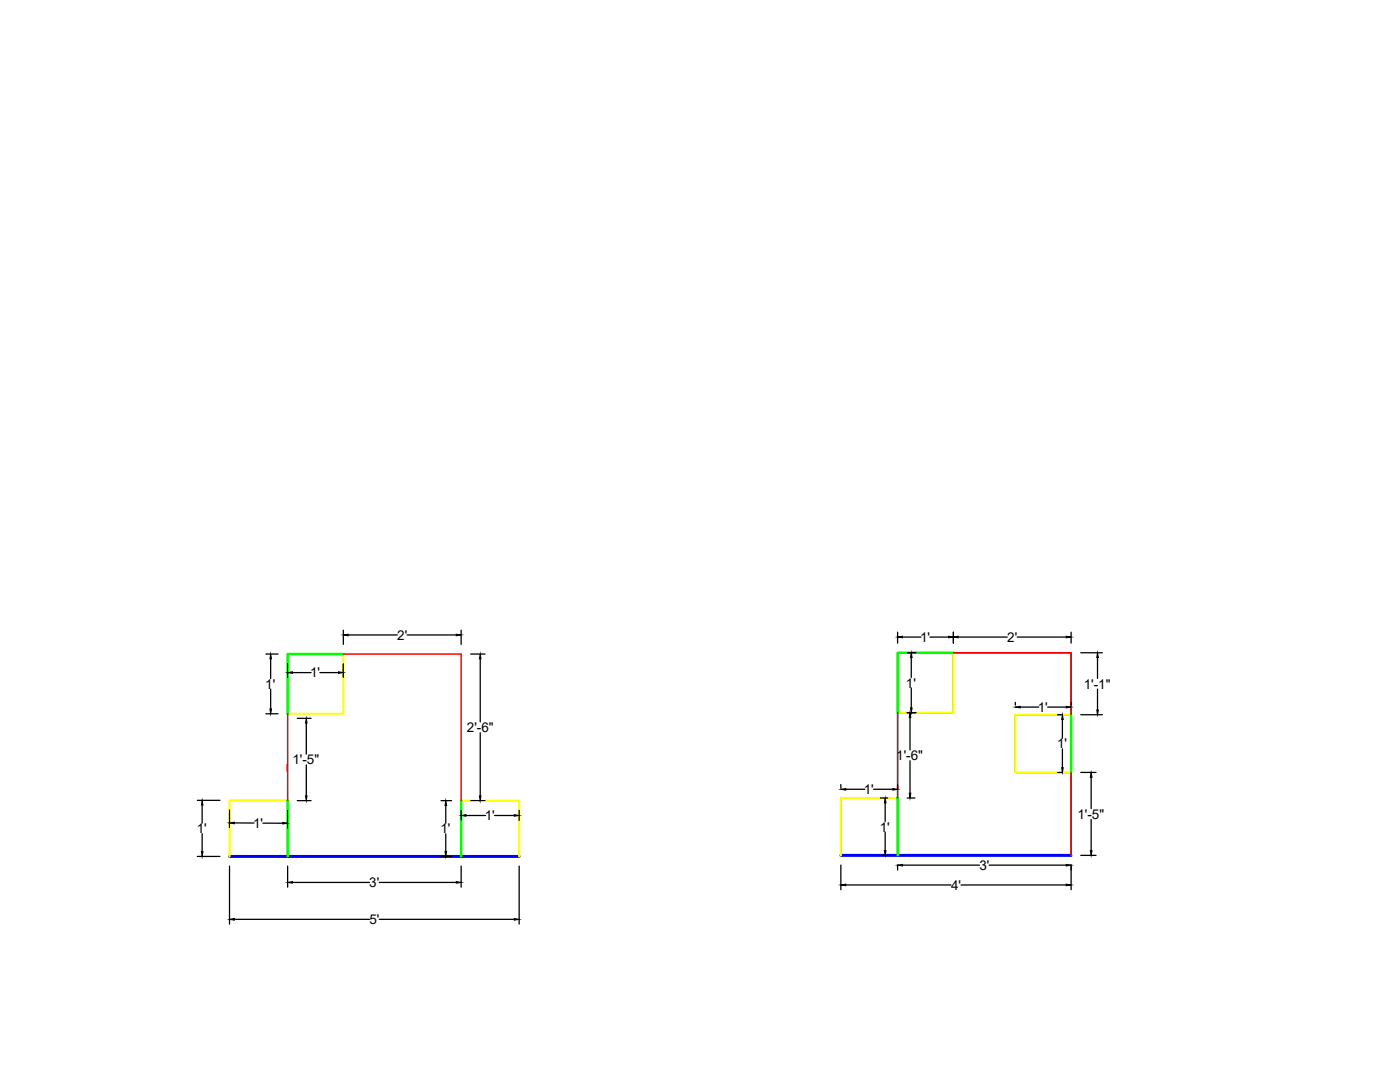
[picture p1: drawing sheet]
<svg xmlns="http://www.w3.org/2000/svg" width="279mm" height="216mm" viewBox="0 0 279 216" stroke-linecap="round" stroke-linejoin="round" font-family="sans-serif">
<!-- layer: PDF_0 -->
<path d="M190.3 130.3h-11.2h34.7v40.4h-34.7v-40.4h11.2v11.9h-11.2M179.1 159.2h-11.3v11.5h11.3M213.8 142.6h-11.2v11.5h11.2" fill="none" stroke="#000" stroke-width=".25"/>
<!-- layer: PDF_Layer4 -->
<path d="M45.8 170.9h57.8M167.8 170.7h46" fill="none" stroke="#00f" stroke-width=".59"/>
<!-- layer: PDF_Layer2 -->
<path d="M68.5 130.5v11.9h-11.1M190.3 130.3v11.9h-11.2M57.4 159.7h-11.6v11.2M92 159.8h11.6v11.1M179.1 159.2h-11.3v11.5M213.8 142.6h-11.2v11.5h11.2" fill="none" stroke="#ff0" stroke-width=".4"/>
<!-- layer: PDF_Layer3 -->
<path d="M68.5 130.5h-11.1v11.9M190.3 130.3h-11.2v11.9M57.4 159.7v11.2M92 159.8v11.1M179.1 159.2v11.5M213.8 142.6v11.5" fill="none" stroke="#0f0" stroke-width=".51"/>
<!-- layer: PDF_Layer1 -->
<path d="M68.5 130.5h23.5v29.3M190.3 130.3h23.5v12.3M57.3 152.5v1.4M57.4 142.4v17.4M179.1 142.2v17M213.8 154.1v16.6" fill="none" stroke="#f00" stroke-width=".3"/>
<!-- layer: 0 -->
<g fill="none" stroke="#000" stroke-width=".25">
<path d="M53.1 130.5h2.4M54 131.5v3.9M54 137.5v3.9M57.4 132.4v2.8M58.4 134.2h3.7M63.8 134.2h3.8M68.5 125.7v2.9M68.5 132.4v2.8M69.5 126.7h9.8M81.3 126.7h9.8M92 125.7v2.9M93.9 130.5h2.9"/>
<path d="M95.8 131.5v12.6M179.1 126.1v2.2M180.1 127.1h3.7M181.1 130.3h1.7M181.9 131.2v4M181.9 137.3v4M185.6 127.1h3.7M190.3 126.1v2.2M191.2 127.1h9.8M203 127.1h9.8M213.8 126.1v2.2M215.7 130.3h4.3"/>
<path d="M219 131.2v4.2M219 137.5v4.2M39.4 159.7h4.5M53.1 142.4h2.4M59.3 159.8h2.8M59.3 143.3h2.8M61.1 144.3v6.2M61.1 152.6v6.2M88 159.8h2.1M93.9 159.8h2.9M95.8 146.2v12.6M167.8 156.5v.8"/>
<path d="M168.8 157.5h3.8M174.3 157.5h3.9M175.7 159.2h1.5M179.1 156.5v.8M181.1 159.2h1.5M181.1 142.2h1.7M181.6 143.2v6.5M181.6 151.8v6.5M202.6 140.1v.6M203.6 141.1h3.7M209.1 141.1h3.7M211.1 142.6h.7"/>
<path d="M211.1 154.1h.7M212 143.6v3.7M212 149.4v3.8M213.8 140.1v.6M215.7 142.6h4.3M215.7 154.1h3M217.8 155.1v6.2M39.4 170.9h4.5M40.3 160.6v3.6M40.3 166.3v3.6M45.8 172.8v11.6M45.8 161.6v3.6"/>
<path d="M46.8 164.2h3.9M52.5 164.2l3.9 .1M57.4 161.7v3.5M57.4 172.8v4.2M58.4 176.1h15.3M75.7 176.1h15.4M88 170.9h2.1M89 160.7v3.6M89 166.4v3.5M92 161.7v2M92 172.8v4.2M93 162.7h3.9"/>
<path d="M98.7 162.7h3.9M103.6 161.7v2M103.6 172.8v11.6M167.8 172.6v4.9M168.8 176.6h21M175.7 170.7h1.5M176.7 160.2v3.7M176.7 166v3.7M179.1 172.6v1M180.1 172.6h15.4M191.8 176.6h21M197.4 172.6h15.4"/>
<path d="M213.8 172.6v4.9M215.7 170.7h3M217.8 163.5v6.2M46.8 183.4h26.9M75.7 183.4h26.9"/>
</g>
<g fill="#000" stroke="#000" stroke-width=".2">
<path d="M54 130.5l.2 1h-.3zM57.4 134.2l1-.2v.4zM67.6 134l.9 .2-.9 .2zM68.5 126.7l1-.2v.4zM91.1 126.5l.9 .2-.9 .2zM95.8 130.5l.2 1h-.3zM179.1 127.1l1-.1v.3zM181.9 130.3l.1 .9h-.3zM189.3 127l1 .1-1 .2zM190.3 127.1l.9-.1v.3zM212.8 127l1 .1-1 .2zM219 130.3l.2 .9h-.3z"/>
<path d="M53.9 141.4h.3l-.2 1zM61.1 143.3l.2 1h-.3zM61 158.8h.3l-.2 1zM95.7 158.8h.3l-.2 1zM167.8 157.5l1-.2v.4zM178.2 157.3l.9 .2-.9 .2zM181.6 142.2l.2 1h-.3zM181.5 158.3h.3l-.2 .9zM181.7 141.3h.3l-.1 .9zM202.6 141.1l1-.2v.4zM212 142.6l.2 1h-.3zM211.9 153.2h.3l-.2 .9z"/>
<path d="M212.8 140.9l1 .2-1 .2zM217.8 154.1l.1 1h-.3zM218.9 141.7h.3l-.2 .9zM40.3 159.7l.2 .9h-.3zM40.2 169.9h.3l-.2 1zM45.8 164.2l1-.1v.3zM56.4 164.1l1 .2-1 .1zM57.4 176.1l1-.2v.3zM89 159.8l.1 .9h-.3zM88.8 169.9h.3l-.1 1zM91.1 175.9l.9 .2-.9 .1zM92 162.7l1-.1v.3z"/>
<path d="M102.6 162.6l1 .1-1 .2zM167.8 176.6l1-.2v.3zM176.7 159.2l.1 1h-.3zM176.5 169.7h.3l-.1 1zM179.1 172.6l1-.1v.3zM212.8 176.4l1 .2-1 .1zM212.8 172.5l1 .1-1 .2zM217.6 169.7h.3l-.1 1zM45.8 183.4l1-.1v.3zM102.6 183.3l1 .1-1 .2z"/>
</g>
<g font-size="2.7">
<text x="79.3" y="127.7">2'</text>
<text x="183.6" y="128.1">1'</text>
<text x="201" y="128.1">2'</text>
<text x="52.9" y="137.4">1'</text>
<text x="61.9" y="135.2">1'</text>
<text x="180.8" y="137.2">1'</text>
<text x="216.3" y="137.4">1'-1&quot;</text>
<text x="207.1" y="142.1">1'</text>
<text x="93.2" y="146.1">2'-6&quot;</text>
<text x="210.9" y="149.3">1'</text>
<text x="58.4" y="152.5">1'-5&quot;</text>
<text x="178.9" y="151.7">1'-6&quot;</text>
<text x="172.4" y="158.5">1'</text>
<text x="39.3" y="166.3">1'</text>
<text x="50.5" y="165.2">1'</text>
<text x="87.9" y="166.3">1'</text>
<text x="96.7" y="163.7">1'</text>
<text x="175.6" y="165.9">1'</text>
<text x="215" y="163.4">1'-5&quot;</text>
<text x="195.5" y="173.6">3'</text>
<text x="73.7" y="177">3'</text>
<text x="189.8" y="177.5">4'</text>
<text x="73.7" y="184.4">5'</text>
</g>
</svg>
